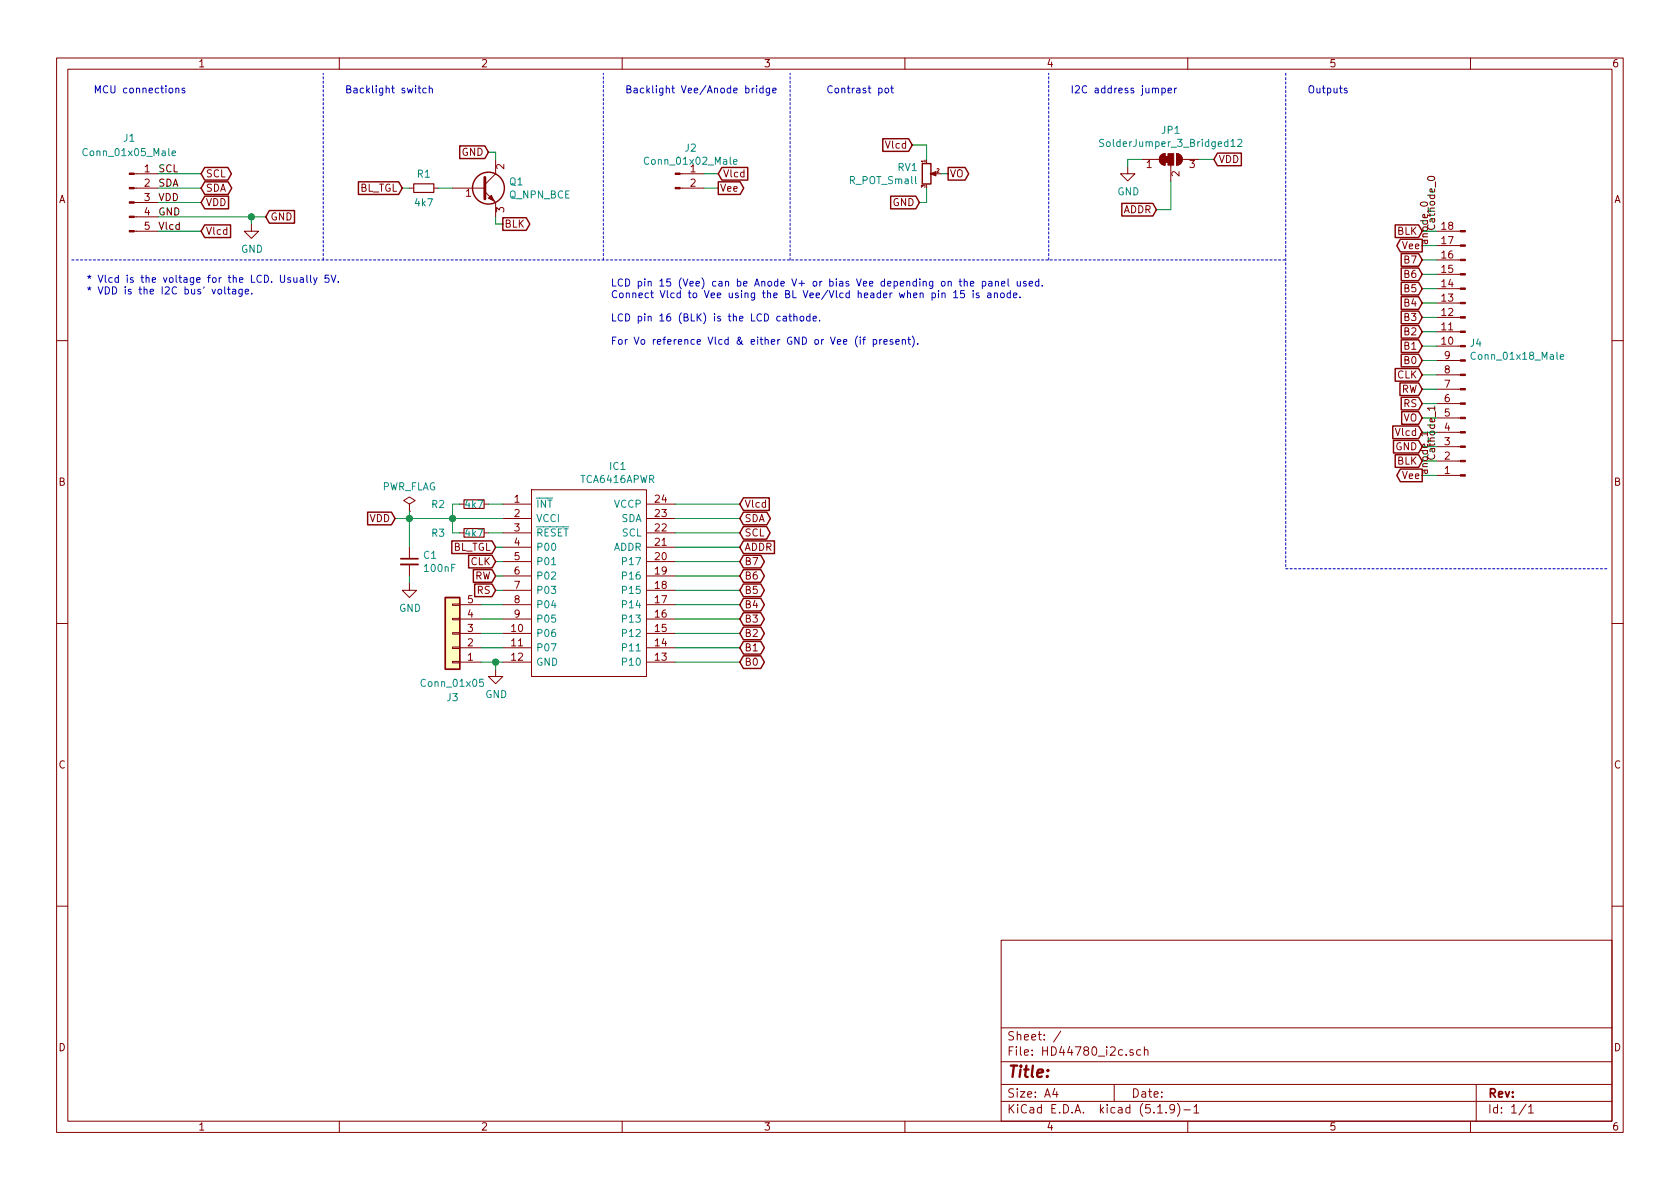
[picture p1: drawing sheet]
EESchema Schematic File Version 4
EELAYER 30 0
EELAYER END
$Descr A4 11693 8268
encoding utf-8
Sheet 1 1
Title ""
Date ""
Rev ""
Comp ""
Comment1 ""
Comment2 ""
Comment3 ""
Comment4 ""
$EndDescr
$Comp
L Connector:Conn_01x18_Male J4
U 1 1
P 10200 2500
F 0 "J4" H 10172 2382 50  0000 R CNN
F 1 "Conn_01x18_Male" H 10172 2473 50  0000 R CNN
F 2 "Connector_PinHeader_2.54mm:PinHeader_1x18_P2.54mm_Vertical" H 10200 2500 50  0001 C CNN
F 3 "~" H 10200 2500 50  0001 C CNN
	1    10200 2500
	-1   0    0    1   
$EndComp
$Comp
L Connector:Conn_01x05_Male J1
U 1 1
P 900 1400
F 0 "J1" H 900 1850 50  0000 C CNN
F 1 "Conn_01x05_Male" H 900 1750 50  0000 C CNN
F 2 "Connector_PinHeader_2.54mm:PinHeader_1x05_P2.54mm_Horizontal" H 900 1400 50  0001 C CNN
F 3 "~" H 900 1400 50  0001 C CNN
	1    900  1400
	1    0    0    -1  
$EndComp
Text Label 1100 1600 0    50   ~ 0
Vlcd
Text Label 1100 1400 0    50   ~ 0
VDD
Text Label 1100 1500 0    50   ~ 0
GND
Text Label 1100 1200 0    50   ~ 0
SCL
Text Label 1100 1300 0    50   ~ 0
SDA
Text GLabel 1400 1600 2    50   Input ~ 0
Vlcd
Text GLabel 1400 1400 2    50   Input ~ 0
VDD
Text GLabel 1400 1200 2    50   BiDi ~ 0
SCL
Text GLabel 1400 1300 2    50   BiDi ~ 0
SDA
Wire Wire Line
	1400 1600 1100 1600
Wire Wire Line
	1100 1200 1400 1200
$Comp
L power:GND #PWR01
U 1 1
P 1750 1550
F 0 "#PWR01" H 1750 1300 50  0001 C CNN
F 1 "GND" H 1755 1377 50  0000 C CNN
F 2 "" H 1750 1550 50  0001 C CNN
F 3 "" H 1750 1550 50  0001 C CNN
	1    1750 1550
	1    0    0    -1  
$EndComp
Wire Wire Line
	1750 1550 1750 1500
Text GLabel 5150 3500 2    50   Input ~ 0
Vlcd
Text GLabel 2750 3600 0    50   Input ~ 0
VDD
Text GLabel 5150 3700 2    50   BiDi ~ 0
SCL
Text GLabel 5150 3600 2    50   BiDi ~ 0
SDA
$Comp
L power:GND #PWR03
U 1 1
P 3450 4650
F 0 "#PWR03" H 3450 4400 50  0001 C CNN
F 1 "GND" H 3455 4477 50  0000 C CNN
F 2 "" H 3450 4650 50  0001 C CNN
F 3 "" H 3450 4650 50  0001 C CNN
	1    3450 4650
	1    0    0    -1  
$EndComp
Wire Wire Line
	3450 4650 3450 4600
Wire Wire Line
	3450 4600 3500 4600
Text GLabel 1850 1500 2    50   Input ~ 0
GND
Wire Wire Line
	1850 1500 1750 1500
Text GLabel 9900 3100 0    50   Input ~ 0
GND
Wire Wire Line
	9900 3300 10000 3300
Wire Wire Line
	9900 3100 10000 3100
Text GLabel 9900 1600 0    50   Input ~ 0
BLK
Text GLabel 9900 3000 0    50   Input ~ 0
Vlcd
Wire Wire Line
	10000 3000 9900 3000
Text Label 10000 1600 1    50   ~ 0
Cathode_0
$Comp
L Device:R_Small R3
U 1 1
P 3300 3700
F 0 "R3" V 3300 3450 50  0000 C CNN
F 1 "4k7" V 3300 3700 50  0000 C CNN
F 2 "Resistor_SMD:R_0603_1608Metric" H 3300 3700 50  0001 C CNN
F 3 "~" H 3300 3700 50  0001 C CNN
	1    3300 3700
	0    1    1    0   
$EndComp
Wire Wire Line
	3400 3700 3500 3700
Wire Wire Line
	3200 3700 3150 3700
Wire Wire Line
	3150 3700 3150 3600
Connection ~ 3150 3600
Wire Wire Line
	3150 3600 3500 3600
$Comp
L Jumper:SolderJumper_3_Bridged12 JP1
U 1 1
P 8150 1100
F 0 "JP1" H 8150 1305 50  0000 C CNN
F 1 "SolderJumper_3_Bridged12" H 8150 1214 50  0000 C CNN
F 2 "Jumper:SolderJumper-3_P1.3mm_Bridged12_Pad1.0x1.5mm_NumberLabels" H 8150 1100 50  0001 C CNN
F 3 "~" H 8150 1100 50  0001 C CNN
	1    8150 1100
	1    0    0    -1  
$EndComp
$Comp
L power:GND #PWR04
U 1 1
P 7850 1150
F 0 "#PWR04" H 7850 900 50  0001 C CNN
F 1 "GND" H 7855 977 50  0000 C CNN
F 2 "" H 7850 1150 50  0001 C CNN
F 3 "" H 7850 1150 50  0001 C CNN
	1    7850 1150
	1    0    0    -1  
$EndComp
Text GLabel 5150 3800 2    50   Input ~ 0
ADDR
Text GLabel 8050 1450 0    50   Input ~ 0
ADDR
Text GLabel 8450 1100 2    50   Input ~ 0
VDD
Wire Wire Line
	7850 1100 7950 1100
Wire Wire Line
	8450 1100 8350 1100
Wire Wire Line
	7850 1150 7850 1100
Wire Wire Line
	8150 1450 8050 1450
Wire Wire Line
	8150 1250 8150 1450
$Comp
L Device:R_Small R2
U 1 1
P 3300 3500
F 0 "R2" V 3300 3250 50  0000 C CNN
F 1 "4k7" V 3300 3500 50  0000 C CNN
F 2 "Resistor_SMD:R_0603_1608Metric" H 3300 3500 50  0001 C CNN
F 3 "~" H 3300 3500 50  0001 C CNN
	1    3300 3500
	0    1    1    0   
$EndComp
Wire Wire Line
	3500 3500 3400 3500
Wire Wire Line
	3200 3500 3150 3500
Wire Wire Line
	3150 3500 3150 3600
Wire Wire Line
	1400 1400 1100 1400
Connection ~ 1750 1500
Text GLabel 9900 2900 0    50   Input ~ 0
VO
Text GLabel 9900 2800 0    50   Input ~ 0
RS
Text GLabel 9900 2700 0    50   Input ~ 0
RW
Text GLabel 9900 2600 0    50   Input ~ 0
CLK
Text GLabel 9900 2500 0    50   Input ~ 0
B0
Text GLabel 9900 2400 0    50   Input ~ 0
B1
Text GLabel 9900 2300 0    50   Input ~ 0
B2
Text GLabel 9900 2200 0    50   Input ~ 0
B3
Text GLabel 9900 2100 0    50   Input ~ 0
B4
Text GLabel 9900 2000 0    50   Input ~ 0
B5
Text GLabel 9900 1900 0    50   Input ~ 0
B6
Text GLabel 9900 1800 0    50   Input ~ 0
B7
Wire Wire Line
	9900 1800 10000 1800
Wire Wire Line
	10000 1900 9900 1900
Wire Wire Line
	9900 2000 10000 2000
Wire Wire Line
	10000 2100 9900 2100
Wire Wire Line
	9900 2200 10000 2200
Wire Wire Line
	10000 2300 9900 2300
Wire Wire Line
	9900 2400 10000 2400
Wire Wire Line
	10000 2500 9900 2500
Wire Wire Line
	9900 2600 10000 2600
Wire Wire Line
	10000 2700 9900 2700
Wire Wire Line
	9900 2800 10000 2800
Wire Wire Line
	10000 2900 9900 2900
$Comp
L Device:C_Small C1
U 1 1
P 2850 3900
F 0 "C1" H 2942 3946 50  0000 L CNN
F 1 "100nF" H 2942 3855 50  0000 L CNN
F 2 "Capacitor_SMD:C_0603_1608Metric" H 2850 3900 50  0001 C CNN
F 3 "~" H 2850 3900 50  0001 C CNN
	1    2850 3900
	1    0    0    -1  
$EndComp
$Comp
L power:GND #PWR02
U 1 1
P 2850 4050
F 0 "#PWR02" H 2850 3800 50  0001 C CNN
F 1 "GND" H 2855 3877 50  0000 C CNN
F 2 "" H 2850 4050 50  0001 C CNN
F 3 "" H 2850 4050 50  0001 C CNN
	1    2850 4050
	1    0    0    -1  
$EndComp
Wire Wire Line
	2850 4050 2850 4000
Wire Wire Line
	2750 3600 2850 3600
Wire Wire Line
	2850 3600 2850 3800
Connection ~ 2850 3600
Wire Wire Line
	2850 3600 3150 3600
$Comp
L Device:Q_NPN_BCE Q1
U 1 1
P 3350 1300
F 0 "Q1" H 3541 1346 50  0000 L CNN
F 1 "Q_NPN_BCE" H 3541 1255 50  0000 L CNN
F 2 "Package_TO_SOT_SMD:SOT-23" H 3550 1400 50  0001 C CNN
F 3 "~" H 3350 1300 50  0001 C CNN
	1    3350 1300
	1    0    0    -1  
$EndComp
$Comp
L Device:R_Small R1
U 1 1
P 2950 1300
F 0 "R1" V 2850 1300 50  0000 C CNN
F 1 "4k7" V 3050 1300 50  0000 C CNN
F 2 "Resistor_SMD:R_0603_1608Metric" H 2950 1300 50  0001 C CNN
F 3 "~" H 2950 1300 50  0001 C CNN
	1    2950 1300
	0    1    1    0   
$EndComp
Text GLabel 2800 1300 0    50   Input ~ 0
BL_TGL
Wire Wire Line
	2800 1300 2850 1300
Wire Wire Line
	3400 1050 3450 1050
Wire Wire Line
	3450 1050 3450 1100
Wire Wire Line
	3450 1550 3450 1500
Wire Wire Line
	3150 1300 3050 1300
Text GLabel 3450 3800 0    50   Input ~ 0
BL_TGL
Wire Wire Line
	3450 3800 3500 3800
Text GLabel 9900 1700 0    50   Output ~ 0
Vee
Text GLabel 5150 4600 2    50   BiDi ~ 0
B0
Text GLabel 5150 4500 2    50   BiDi ~ 0
B1
Text GLabel 5150 4400 2    50   BiDi ~ 0
B2
Text GLabel 5150 4300 2    50   BiDi ~ 0
B3
Text GLabel 5150 4200 2    50   BiDi ~ 0
B4
Text GLabel 5150 4100 2    50   BiDi ~ 0
B5
Text GLabel 5150 4000 2    50   BiDi ~ 0
B6
Text GLabel 5150 3900 2    50   BiDi ~ 0
B7
Text Label 9950 1700 1    50   ~ 0
anode_0
Text Label 10000 3200 1    50   ~ 0
Cathode_1
Text Label 9950 3300 1    50   ~ 0
anode_1
Text Notes 4250 2400 0    50   ~ 0
LCD pin 15 (Vee) can be Anode V+ or bias Vee depending on the panel used.\nConnect Vlcd to Vee using the BL Vee/Vlcd header when pin 15 is anode.\n\nLCD pin 16 (BLK) is the LCD cathode.\n\nFor Vo reference Vlcd & either GND or Vee (if present).
Text GLabel 3400 1050 0    50   Input ~ 0
GND
Text GLabel 3500 1550 2    50   Output ~ 0
BLK
Wire Wire Line
	3450 1550 3500 1550
$Comp
L Device:R_POT_Small RV1
U 1 1
P 6450 1200
F 0 "RV1" H 6391 1246 50  0000 R CNN
F 1 "R_POT_Small" H 6391 1155 50  0000 R CNN
F 2 "Potentiometer_SMD:Potentiometer_Bourns_TC33X_Vertical" H 6450 1200 50  0001 C CNN
F 3 "~" H 6450 1200 50  0001 C CNN
	1    6450 1200
	1    0    0    -1  
$EndComp
Text GLabel 6600 1200 2    50   Output ~ 0
VO
Text GLabel 6400 1400 0    50   Input ~ 0
GND
$Comp
L Connector:Conn_01x02_Male J2
U 1 1
P 4700 1200
F 0 "J2" H 4808 1381 50  0000 C CNN
F 1 "Conn_01x02_Male" H 4808 1290 50  0000 C CNN
F 2 "Connector_PinHeader_2.54mm:PinHeader_1x02_P2.54mm_Horizontal" H 4700 1200 50  0001 C CNN
F 3 "~" H 4700 1200 50  0001 C CNN
	1    4700 1200
	1    0    0    -1  
$EndComp
Text GLabel 5000 1300 2    50   Output ~ 0
Vee
Wire Wire Line
	6450 1300 6450 1400
Wire Wire Line
	6450 1400 6400 1400
Wire Wire Line
	6550 1200 6600 1200
Text GLabel 9900 3200 0    50   Input ~ 0
BLK
Text GLabel 9900 3300 0    50   Output ~ 0
Vee
Text GLabel 5000 1200 2    50   Input ~ 0
Vlcd
Wire Wire Line
	5000 1200 4900 1200
Wire Wire Line
	4900 1300 5000 1300
Text Notes 650  650  0    50   ~ 0
MCU connections
Wire Notes Line
	2250 1800 2250 500 
Text Notes 2400 650  0    50   ~ 0
Backlight switch
Wire Notes Line
	4200 1800 4200 500 
Text Notes 4350 650  0    50   ~ 0
Backlight Vee/Anode bridge
Wire Notes Line
	5500 1800 5500 500 
Text Notes 600  2050 0    50   ~ 0
* Vlcd is the voltage for the LCD. Usually 5V.\n* VDD is the I2C bus' voltage.
Text GLabel 6350 1000 0    50   Input ~ 0
Vlcd
Wire Wire Line
	6350 1000 6450 1000
Wire Wire Line
	6450 1000 6450 1100
Text Notes 5750 650  0    50   ~ 0
Contrast pot
Wire Notes Line
	7300 1800 7300 500 
Text Notes 7450 650  0    50   ~ 0
I2C address jumper
Wire Notes Line
	500  1800 8950 1800
Text Notes 9100 650  0    50   ~ 0
Outputs
Wire Notes Line
	8950 3950 11200 3950
Wire Notes Line
	8950 500  8950 3950
Text GLabel 3450 4100 0    50   Input ~ 0
RS
Text GLabel 3450 4000 0    50   Input ~ 0
RW
Text GLabel 3450 3900 0    50   Input ~ 0
CLK
Wire Wire Line
	3450 3900 3500 3900
Wire Wire Line
	3500 4000 3450 4000
Wire Wire Line
	3450 4100 3500 4100
$Comp
L power:PWR_FLAG #FLG0101
U 1 1
P 2850 3550
F 0 "#FLG0101" H 2850 3625 50  0001 C CNN
F 1 "PWR_FLAG" H 2850 3723 50  0000 C CNN
F 2 "" H 2850 3550 50  0001 C CNN
F 3 "~" H 2850 3550 50  0001 C CNN
	1    2850 3550
	1    0    0    -1  
$EndComp
Wire Wire Line
	2850 3600 2850 3550
Wire Wire Line
	10000 3200 9900 3200
Wire Wire Line
	10000 1700 9900 1700
Wire Wire Line
	9900 1600 10000 1600
$Comp
L TCA6416APWR:TCA6416APWR IC1
U 1 1
P 3500 3500
F 0 "IC1" H 4300 3765 50  0000 C CNN
F 1 "TCA6416APWR" H 4300 3674 50  0000 C CNN
F 2 "Package_SO:TSSOP-24_4.4x7.8mm_P0.65mm" H 4950 3600 50  0001 L CNN
F 3 "https://www.mouser.co.uk/datasheet/2/115/PI4IOE5V6416-1488866.pdf" H 4950 3500 50  0001 L CNN
F 4 "Interface - I/O Expanders Interface IO Expandr" H 4950 3400 50  0001 L CNN "Description"
F 5 "1.2" H 4950 3300 50  0001 L CNN "Height"
F 6 "Texas Instruments" H 4950 3200 50  0001 L CNN "Manufacturer_Name"
F 7 "TCA6416APWR" H 4950 3100 50  0001 L CNN "Manufacturer_Part_Number"
F 8 "595-TCA6416APWR " H 4950 3000 50  0001 L CNN "Mouser Part Number"
F 9 "https://www.mouser.de/ProductDetail/Texas-Instruments/TCA6416APWR" H 4950 2900 50  0001 L CNN "Mouser Price/Stock"
F 10 "" H 4950 2800 50  0001 L CNN "Arrow Part Number"
F 11 "" H 4950 2700 50  0001 L CNN "Arrow Price/Stock"
	1    3500 3500
	1    0    0    -1  
$EndComp
Wire Wire Line
	4700 3500 5150 3500
Wire Wire Line
	4700 3600 5150 3600
Wire Wire Line
	4700 3700 5150 3700
Wire Wire Line
	4700 3800 5150 3800
Wire Wire Line
	4700 3900 5150 3900
Wire Wire Line
	4700 4000 5150 4000
Wire Wire Line
	4700 4100 5150 4100
Wire Wire Line
	4700 4200 5150 4200
Wire Wire Line
	4700 4300 5150 4300
Wire Wire Line
	4700 4400 5150 4400
Wire Wire Line
	4700 4500 5150 4500
Wire Wire Line
	4700 4600 5150 4600
Wire Wire Line
	3500 4200 3350 4200
Wire Wire Line
	3350 4300 3500 4300
Wire Wire Line
	3500 4400 3350 4400
Wire Wire Line
	3500 4500 3350 4500
Wire Wire Line
	1100 1500 1750 1500
Wire Wire Line
	1100 1300 1400 1300
$Comp
L Connector_Generic:Conn_01x05 J3
U 1 1
P 3150 4400
F 0 "J3" H 3150 4850 50  0000 C CNN
F 1 "Conn_01x05" H 3150 4750 50  0000 C CNN
F 2 "Connector_PinHeader_2.54mm:PinHeader_1x05_P2.54mm_Vertical" H 3150 4400 50  0001 C CNN
F 3 "~" H 3150 4400 50  0001 C CNN
	1    3150 4400
	-1   0    0    1   
$EndComp
Wire Wire Line
	3450 4600 3350 4600
Connection ~ 3450 4600
$EndSCHEMATC
